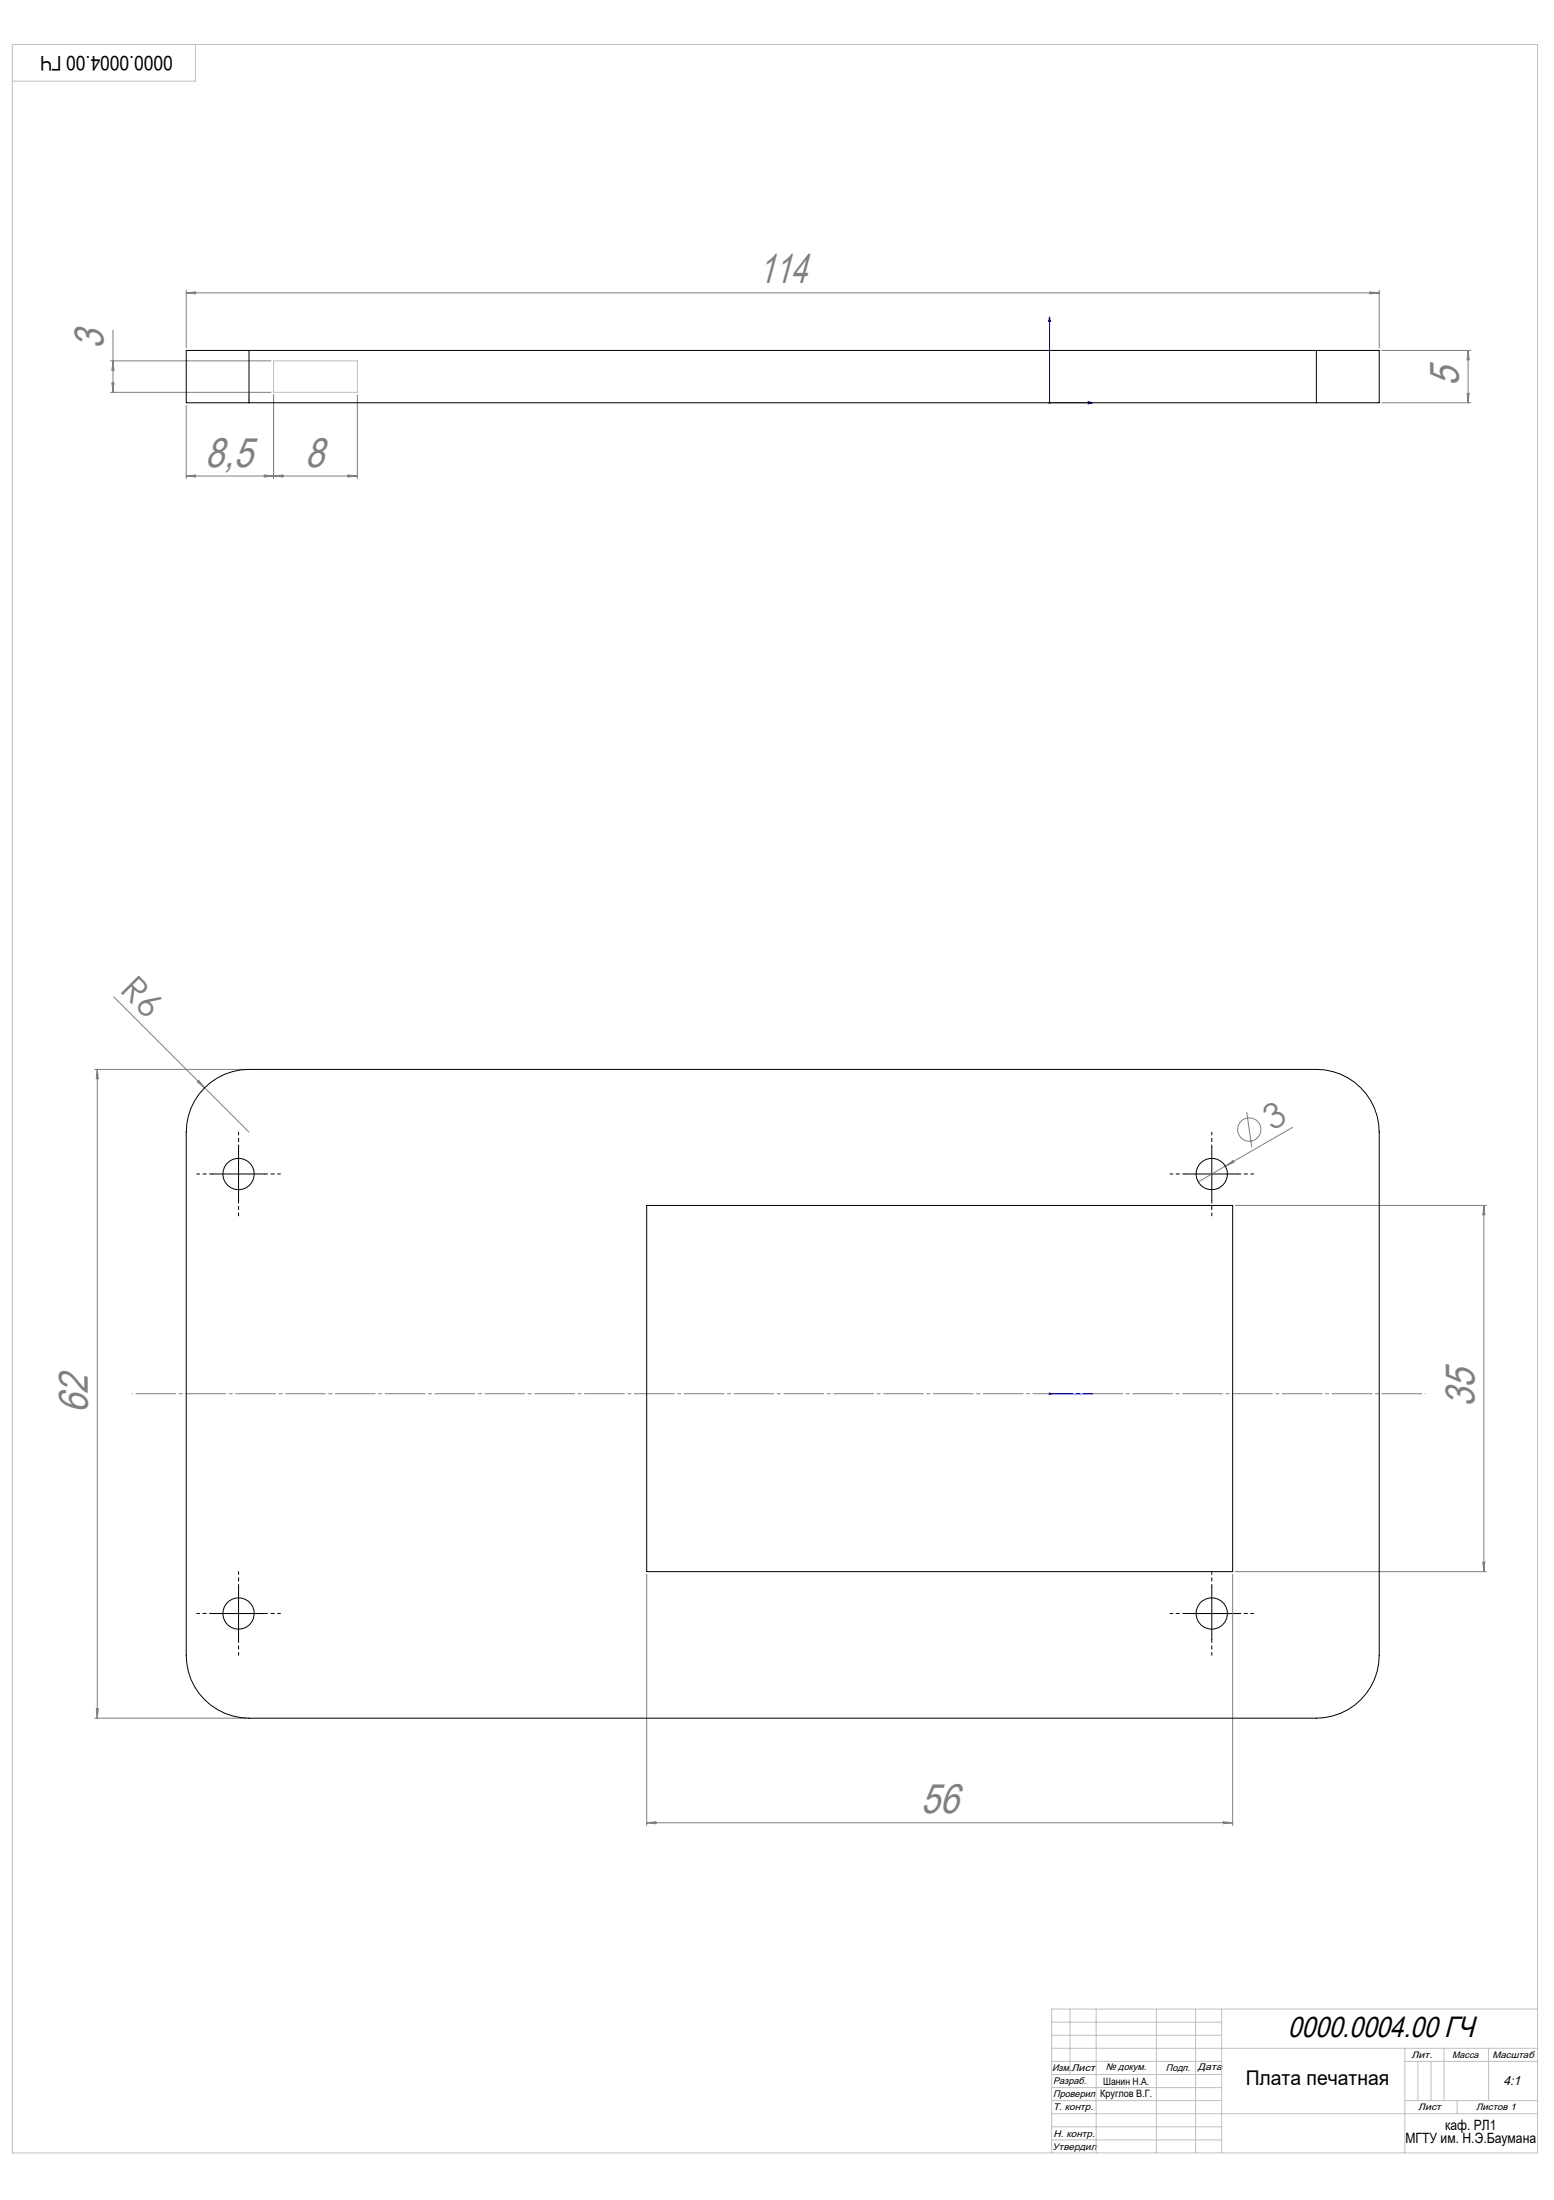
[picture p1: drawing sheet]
<svg xmlns="http://www.w3.org/2000/svg" width="594mm" height="841mm" viewBox="0 0 594 841" stroke-linecap="round" stroke-linejoin="round" font-family="sans-serif">
<g fill="none" stroke="#808080" stroke-width=".38">
<path d="M71.2 111v22M71.2 112l3.6-.4v.7zM71.2 112h456M523.6 111.6l3.6 .4-3.6 .3zM527.2 111v22M42.2 138h61.4M43.2 126.2v23.8M43.2 138l.4 3.5h-.8zM528.2 134h34M561.2 134v20M561.2 134l.4 3.5h-.8zM42.2 150h61.4"/>
<path d="M42.8 146.4h.8l-.4 3.6zM71.2 155v28M104.6 151v32M136.6 151v32M400.7 154h1M400.8 153.6l.7 .7M401.2 153.5v1M401.5 153.6l-.7 .7M528.2 154h34M560.8 150.4h.8l-.4 3.6zM71.2 182h65.4M71.2 182l3.6-.4v.7z"/>
<path d="M101 181.6l3.6 .4-3.6 .3zM104.6 182l3.5-.4v.7zM133 181.6l3.6 .4-3.6 .3zM43.4 381l34.8 34.8M36.2 408.8h58M37.2 408.8v248M37.2 408.8l.4 3.5h-.8zM75.4 413.6l.6-.6 2.2 2.8zM78.2 415.8l17 17M476.5 425l2 13.6M494.1 431l-25.7 14.8M468.4 445.8l-10.4 6"/>
<path d="M468.4 445.8l2.9-2.1 .4 .6zM472.2 460.8h96M567.2 460.8v140M567.2 460.8l.3 3.5h-.7zM400.7 532.8h1M400.8 532.5l.7 .7M401.2 532.3v1M401.5 532.5l-.7 .7M566.8 597.2h.7l-.3 3.6zM247.2 601.8v96M471.2 601.8v96M472.2 600.8h96"/>
<path d="M36.2 656.8h58M36.8 653.3h.8l-.4 3.5zM247.2 696.8h224M247.2 696.8l3.5-.4v.8zM467.6 696.4l3.6 .4-3.6 .4z"/>
<circle cx="477.5" cy="431.8" r="4.4"/>
</g>
<path d="M401.2 121.2l.4 1.6h-.8zM401.2 121.2v32.8h16.4M415.9 153.5l1.7 .5-1.7 .4zM400.8 532.8h.8zM401.2 532.8h.1M401.2 532.8h16.4M417.6 532.8h-1.7h1.7" fill="none" stroke="#00f" stroke-width=".38"/>
<g fill="none" stroke="#000" stroke-width=".38" stroke-dasharray="15.2 1.3 1.3 1.3" stroke-dashoffset="14.1">
<path d="M91.2 438.8v-6M463.2 438.8v-6M81.2 448.8h-6M91.2 458.8v6M101.2 448.8h6M453.2 448.8h-6M463.2 458.8v6M473.2 448.8h6M81.2 616.8h-6M91.2 606.8v-6M101.2 616.8h6M453.2 616.8h-6"/>
<path d="M463.2 606.8v-6M473.2 616.8h6M91.2 626.8v6M463.2 626.8v6"/>
</g>
<path d="M91.2 438.8v20M463.2 438.8v20M81.2 448.8h20M453.2 448.8h20M81.2 616.8h20M91.2 606.8v20M453.2 616.8h20M463.2 606.8v20" fill="none" stroke="#000" stroke-width=".38"/>
<path d="M544.8 532.8h-494.2" fill="none" stroke="#808080" stroke-width=".38" stroke-dasharray="15.2 1.3 1.3 1.3" stroke-dashoffset="-1.3"/>
<g fill="none" stroke="#c0c0c0" stroke-width=".38">
<path d="M4.7 17h583v806h-583zM74.7 17v14h-70M104.6 138h32v12h-32zM95.2 150v4M402 778h65M402 773h65M409 768v25M419 768v55M442 768v55M457 768v55M467 768v55M587.7 768h-185.7v55"/>
<path d="M402 783h185.7M402 788h65M402 793h65M402 798h65M537 788h50.7M537 783v40M542 788v15M547 788v15M552 783v20M569 783v20M402 803h65M402 808h185.7"/>
<path d="M402 813h65M402 818h65M537 803h50.7M557 803v5"/>
</g>
<g fill="#00f">
<path d="M415.9 532.8h1.7zM400.8 532.8h.8z"/>
<path d="M415.9 153.5l1.7 .5-1.7 .4zM401.2 121.2l.4 1.6h-.8z"/>
</g>
<g fill="none" stroke="#000" stroke-width=".38">
<path d="M95.2 134h-24v20h24M95.2 134v20M95.2 134h408M503.2 134h24v20h-24M503.2 134v20M95.2 154h408M78.2 415.8a23.8 23.8 0 0 1 17-7h408a24 24 0 0 1 24 24v200a24.1 24.1 0 0 1-24 24h-408a24 24 0 0 1-24-24v-200a23.8 23.8 0 0 1 7-17zM247.2 460.8h224v140h-224z"/>
<circle cx="91.2" cy="448.8" r="6"/>
<circle cx="463.2" cy="448.8" r="6"/>
<circle cx="91.2" cy="616.8" r="6"/>
<circle cx="463.2" cy="616.8" r="6"/>
</g>
<g font-size="16.1" fill="#808080">
<text x="289.9" y="108.4">114</text>
<text x="39.6" y="133.5" transform="rotate(-90 39.6 133.5)">3</text>
<text x="557.6" y="147.6" transform="rotate(-90 557.6 147.6)">5</text>
<text x="78.5" y="178.4">8,5</text>
<text x="116.6" y="178.4">8</text>
<text x="563.6" y="538" transform="rotate(-90 563.6 538)">35</text>
<text x="33.6" y="540" transform="rotate(-90 33.6 540)">62</text>
<text x="351.9" y="693.2">56</text>
</g>
<g font-size="13.3" fill="#808080">
<text x="45.4" y="379" transform="rotate(45 45.4 379)">R6</text>
<text x="486.3" y="432.3" transform="rotate(-30 486.3 432.3)">3</text>
</g>
<text font-size="11.2" x="492.3" y="778.8">0000.0004.00 ГЧ</text>
<g font-size="7.8">
<text x="66.1" y="21.3" transform="rotate(-180 66.1 21.3)">0000.0004.00 ГЧ</text>
<text x="476.2" y="797.1">Плата печатная</text>
</g>
<g font-size="5.4">
<text x="552.4" y="814.4">каф. РЛ1</text>
<text x="537.2" y="819.3">МГТУ им. Н.Э.Баумана</text>
</g>
<text font-size="5" x="574.6" y="796.9">4:1</text>
<g font-size="3.9">
<text x="421.7" y="796.9">Шанин Н.А.</text>
<text x="420.5" y="801.5">Круглов В.Г.</text>
</g>
<g font-size="3.7">
<text x="402.1" y="791.6">Изм.</text>
<text x="409.6" y="791.6">Лист</text>
<text x="422.7" y="791.4">№ докум.</text>
<text x="445.6" y="791.6">Подп.</text>
<text x="457.9" y="791.5">Дата</text>
<text x="402.6" y="796.7">Разраб.</text>
<text x="402.5" y="801.6">Проверил</text>
<text x="402.5" y="806.6">Т. контр.</text>
<text x="402.4" y="821.7">Утвердил</text>
<text x="402.7" y="816.8">Н. контр.</text>
</g>
<g font-size="3.6">
<text x="539.5" y="786.6">Лит.</text>
<text x="555.1" y="786.6">Масса</text>
<text x="570.4" y="786.5">Масштаб</text>
<text x="542.1" y="806.5">Лист</text>
<text x="564.2" y="806.4">Листов 1</text>
</g>
</svg>
